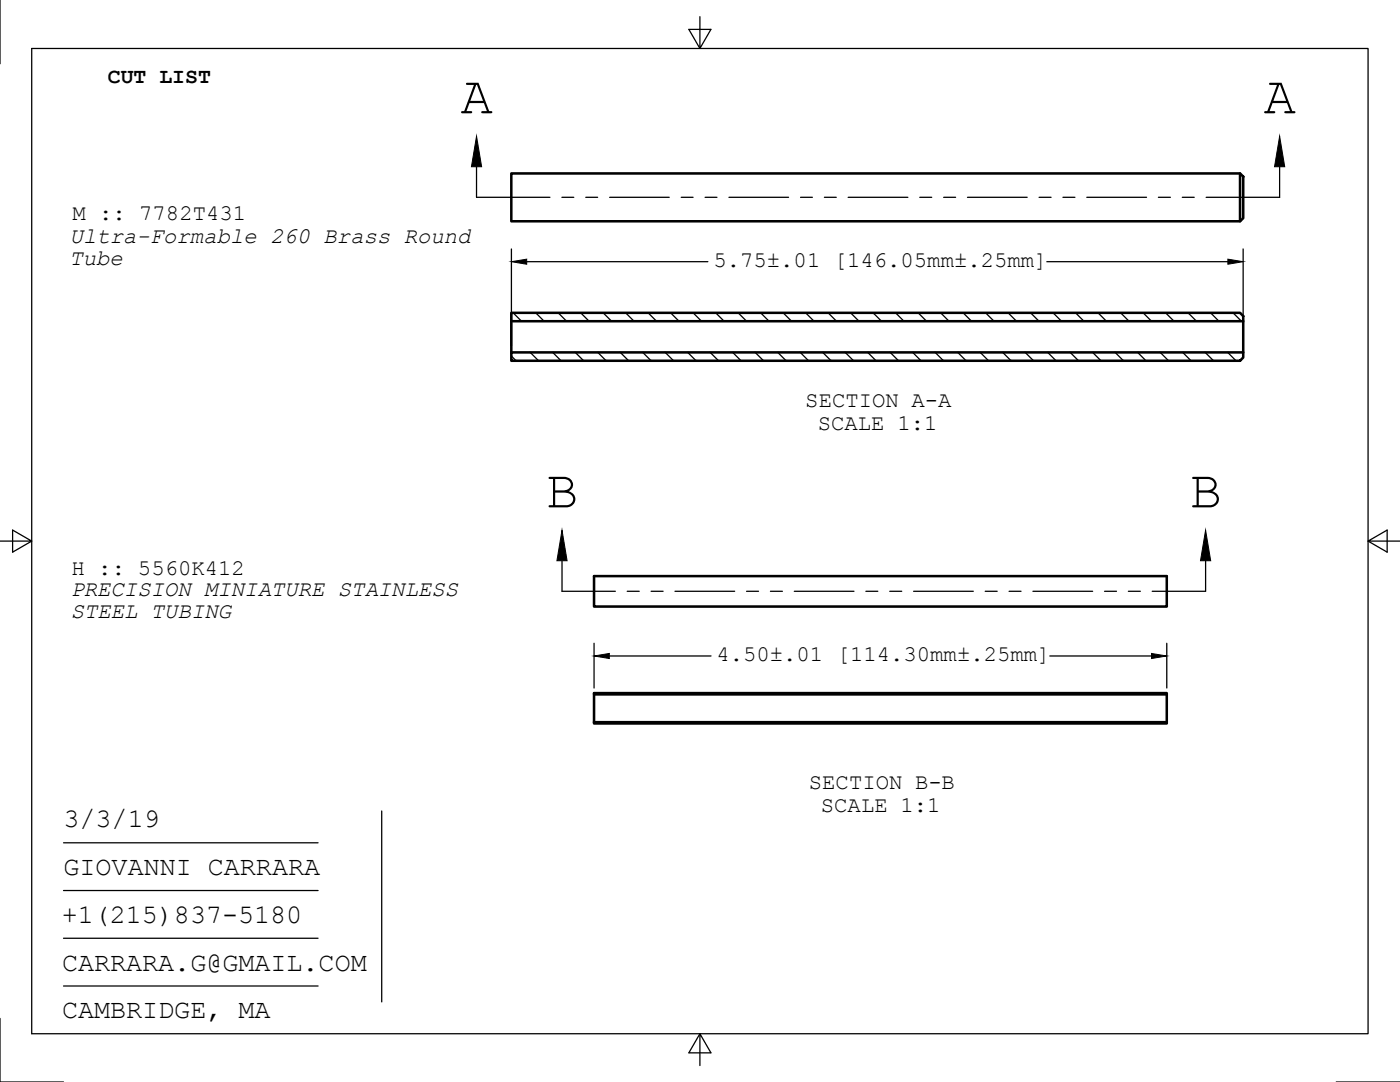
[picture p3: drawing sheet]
<svg xmlns="http://www.w3.org/2000/svg" width="279mm" height="216mm" viewBox="0 0 279 216" stroke-linecap="round" stroke-linejoin="round" font-family="sans-serif">
<!-- layer: Visible -->
<path d="M102 34.6h145.5l.6 .6v8.3l-.6 .7h-145.5zM247.5 34.6v9.6M102 70.3h146.1v1l-.6 .7h-145.5zM102 62.4h145.5l.6 .7v1h-146.1zM102 64.1v6.2M248.1 64.1v6.2M118.6 115h114.3v6h-114.3zM118.6 138.3h114.3v.3h-114.3zM118.6 138.6v5.5M232.9 138.6v5.5M118.6 144.1h114.3v.3h-114.3z" fill="none" stroke="#000" stroke-width=".51"/>
<!-- layer: Border -->
<path d="M0 0v12.7M6.3 9.7h266.7v196.6h-266.7zM139.7 3.3v6.4l2.2-3.8h-4.4l2.2 3.8M0 108h6.3l-3.8-2.2v4.4l3.8-2.2M273 108l3.8 2.2v-4.4l-3.8 2.2h6.4M0 203.2v12.7h12.7M139.7 206.3l-2.2 3.8h4.4l-2.2-3.8v6.3M266.7 215.9h12.7" fill="none" stroke="#000" stroke-width=".25"/>
<!-- layer: Titleblock -->
<path d="M12.7 168.2h50.8M12.7 177.7h50.8M76.2 161.8v38.1M12.7 187.2h50.8M12.7 196.7h50.8" fill="none" stroke="#000" stroke-width=".25"/>
<!-- layer: Hatching -->
<g fill="none" stroke="#000" stroke-width=".25">
<path d="M102.1 71.1l.9 .9M102.4 62.4l1.7 1.7M105.8 70.3l1.7 1.7M106.9 62.4l1.7 1.7M110.3 70.3l1.7 1.7M111.4 62.4l1.7 1.7M114.8 70.3l1.7 1.7M115.9 62.4l1.7 1.7M119.3 70.3l1.6 1.7M120.4 62.4l1.6 1.7M123.8 70.3l1.6 1.7M124.9 62.4l1.6 1.7"/>
<path d="M128.3 70.3l1.6 1.7M129.4 62.4l1.6 1.7M132.8 70.3l1.6 1.7M133.9 62.4l1.6 1.7M137.2 70.3l1.7 1.7M138.3 62.4l1.7 1.7M141.7 70.3l1.7 1.7M142.9 62.4l1.6 1.7M146.2 70.3l1.7 1.7M147.3 62.4l1.7 1.7M150.7 70.3l1.7 1.7M151.8 62.4l1.7 1.7"/>
<path d="M155.2 70.3l1.7 1.7M156.3 62.4l1.7 1.7M159.7 70.3l1.7 1.7M160.8 62.4l1.7 1.7M164.2 70.3l1.6 1.7M165.3 62.4l1.6 1.7M168.7 70.3l1.6 1.7M169.8 62.4l1.6 1.7M173.2 70.3l1.6 1.7M174.3 62.4l1.6 1.7M177.7 70.3l1.6 1.7M178.8 62.4l1.6 1.7"/>
<path d="M182.1 70.3l1.7 1.7M183.3 62.4l1.6 1.7M186.6 70.3l1.7 1.7M187.7 62.4l1.7 1.7M191.1 70.3l1.7 1.7M192.2 62.4l1.7 1.7M195.6 70.3l1.7 1.7M196.7 62.4l1.7 1.7M200.1 70.3l1.7 1.7M201.2 62.4l1.7 1.7M204.6 70.3l1.6 1.7M205.7 62.4l1.6 1.7"/>
<path d="M209.1 70.3l1.6 1.7M210.2 62.4l1.6 1.7M213.6 70.3l1.6 1.7M214.7 62.4l1.6 1.7M218.1 70.3l1.6 1.7M219.2 62.4l1.6 1.7M222.5 70.3l1.7 1.7M223.7 62.4l1.6 1.7M227 70.3l1.7 1.7M228.2 62.4l1.6 1.7M231.5 70.3l1.7 1.7M232.6 62.4l1.7 1.7"/>
<path d="M236 70.3l1.7 1.7M237.1 62.4l1.7 1.7M240.5 70.3l1.7 1.7M241.6 62.4l1.7 1.7M245 70.3l1.7 1.7M246.1 62.4l1.7 1.7M119.9 138.3l.3 .3M124.4 138.3l.3 .3M128.9 138.3l.3 .3M133.4 138.3l.3 .3M137.9 138.3l.3 .3M142.4 138.3l.2 .3"/>
<path d="M146.9 138.3l.2 .3M151.4 138.3l.2 .3M155.9 138.3l.2 .3M160.3 138.3l.3 .3M164.8 138.3l.3 .3M169.3 138.3l.3 .3M173.8 138.3l.3 .3M178.3 138.3l.3 .3M182.8 138.3l.2 .3M187.3 138.3l.2 .3M191.8 138.3l.2 .3M196.3 138.3l.2 .3"/>
<path d="M200.7 138.3l.3 .3M205.3 138.3l.2 .3M209.7 138.3l.3 .3M214.2 138.3l.3 .3M218.7 138.3l.3 .3M223.2 138.3l.3 .3M227.7 138.3l.2 .3M232.2 138.3l.2 .3M121.2 144.1l.3 .3M125.7 144.1l.3 .3M130.2 144.1l.3 .3M134.7 144.1l.3 .3"/>
<path d="M139.2 144.1l.2 .3M143.7 144.1l.2 .3M148.2 144.1l.2 .3M152.7 144.1l.2 .3M157.2 144.1l.2 .3M161.6 144.1l.3 .3M166.1 144.1l.3 .3M170.6 144.1l.3 .3M175.1 144.1l.3 .3M179.6 144.1l.3 .3M184.1 144.1l.2 .3M188.6 144.1l.2 .3"/>
<path d="M193.1 144.1l.2 .3M197.6 144.1l.2 .3M202.1 144.1l.2 .3M206.5 144.1l.3 .3M211 144.1l.3 .3M215.5 144.1l.3 .3M220 144.1l.3 .3M224.5 144.1l.3 .3M229 144.1l.3 .3"/>
</g>
<!-- layer: Annotations -->
<g fill="none" stroke="#000" stroke-width=".25">
<path d="M95.1 33.3v6.1h14.6M112.1 39.4h2.4M116.9 39.4h2.4M121.7 39.4h11.9M136 39.4h2.3M140.7 39.4h2.4M145.5 39.4h11.9M159.8 39.4h2.3M164.5 39.4h2.4M169.3 39.4h11.9M183.6 39.4h2.3M188.3 39.4h2.4"/>
<path d="M193.1 39.4h11.9M207.4 39.4h2.4M212.1 39.4h2.4M216.9 39.4h11.9M231.2 39.4h2.4M235.9 39.4h2.4M255.4 33.3v6.1h-14.7M112.2 111.9v6.1h10.6M125.2 118h2.4M129.9 118h2.4M134.7 118h11.9M149 118h2.4"/>
<path d="M153.8 118h2.3M158.5 118h11.9M172.8 118h2.4M177.6 118h2.4M182.3 118h11.9M196.6 118h2.4M201.4 118h2.4M206.1 118h12M220.4 118h2.4M225.2 118h2.4M240.6 111.9v6.1h-10.6"/>
</g>
<path d="M95.1 27.2l1 6.1h-2zM255.4 27.2l1 6.1h-2zM112.2 105.8l1 6.1h-2.1zM240.6 105.8l1 6.1h-2z" fill="#000" stroke="#000" stroke-width=".2"/>
<!-- layer: Dimensions -->
<path d="M102.1 49.7v19.3M105.1 52.2h36.2M208.9 52.2h36.1M248.1 49.7v19.3M118.6 128.4v8.9M121.6 130.9h20.3M209.5 130.9h20.3M232.9 128.4v8.9" fill="none" stroke="#000" stroke-width=".25"/>
<path d="M102.1 52.2l3-.5v1zM245 51.7l3.1 .5-3.1 .5zM118.6 130.9l3-.5v1zM229.8 130.4l3.1 .5-3.1 .5z" fill="#000" stroke="#000" stroke-width=".2"/>
<g font-size="10.7">
<text x="91.9" y="22.6">A</text>
<text x="252.2" y="22.6">A</text>
<text x="109" y="101.2">B</text>
<text x="237.5" y="101.2">B</text>
</g>
<g font-size="5.3">
<text x="12.7" y="165">3/3/19</text>
<text x="12.7" y="174.5">GIOVANNI CARRARA</text>
<text x="12.3" y="184.2">+1(215)837-5180</text>
<text x="12.4" y="193.8">CARRARA.G@GMAIL.COM</text>
<text x="12.4" y="203">CAMBRIDGE, MA</text>
</g>
<g font-size="4.4">
<text x="14.5" y="44">M :: 7782T431</text>
<text x="13.9" y="52.9">Tube</text>
<text x="13.9" y="48.5">Ultra-Formable 260 Brass Round</text>
<text x="142.4" y="53.2">5.75±.01 [146.05mm±.25mm]</text>
<text x="160.7" y="81.2">SECTION A-A</text>
<text x="163.2" y="85.7">SCALE 1:1</text>
<text x="14.1" y="119">PRECISION MINIATURE STAINLESS</text>
<text x="14.3" y="114.7">H :: 5560K412</text>
<text x="14.1" y="123.3">STEEL TUBING</text>
<text x="143" y="131.9">4.50±.01 [114.30mm±.25mm]</text>
<text x="161.4" y="157.5">SECTION B-B</text>
<text x="163.8" y="162">SCALE 1:1</text>
</g>
<text font-size="4.3" x="21.5" y="16.6">CUT LIST</text>
</svg>
